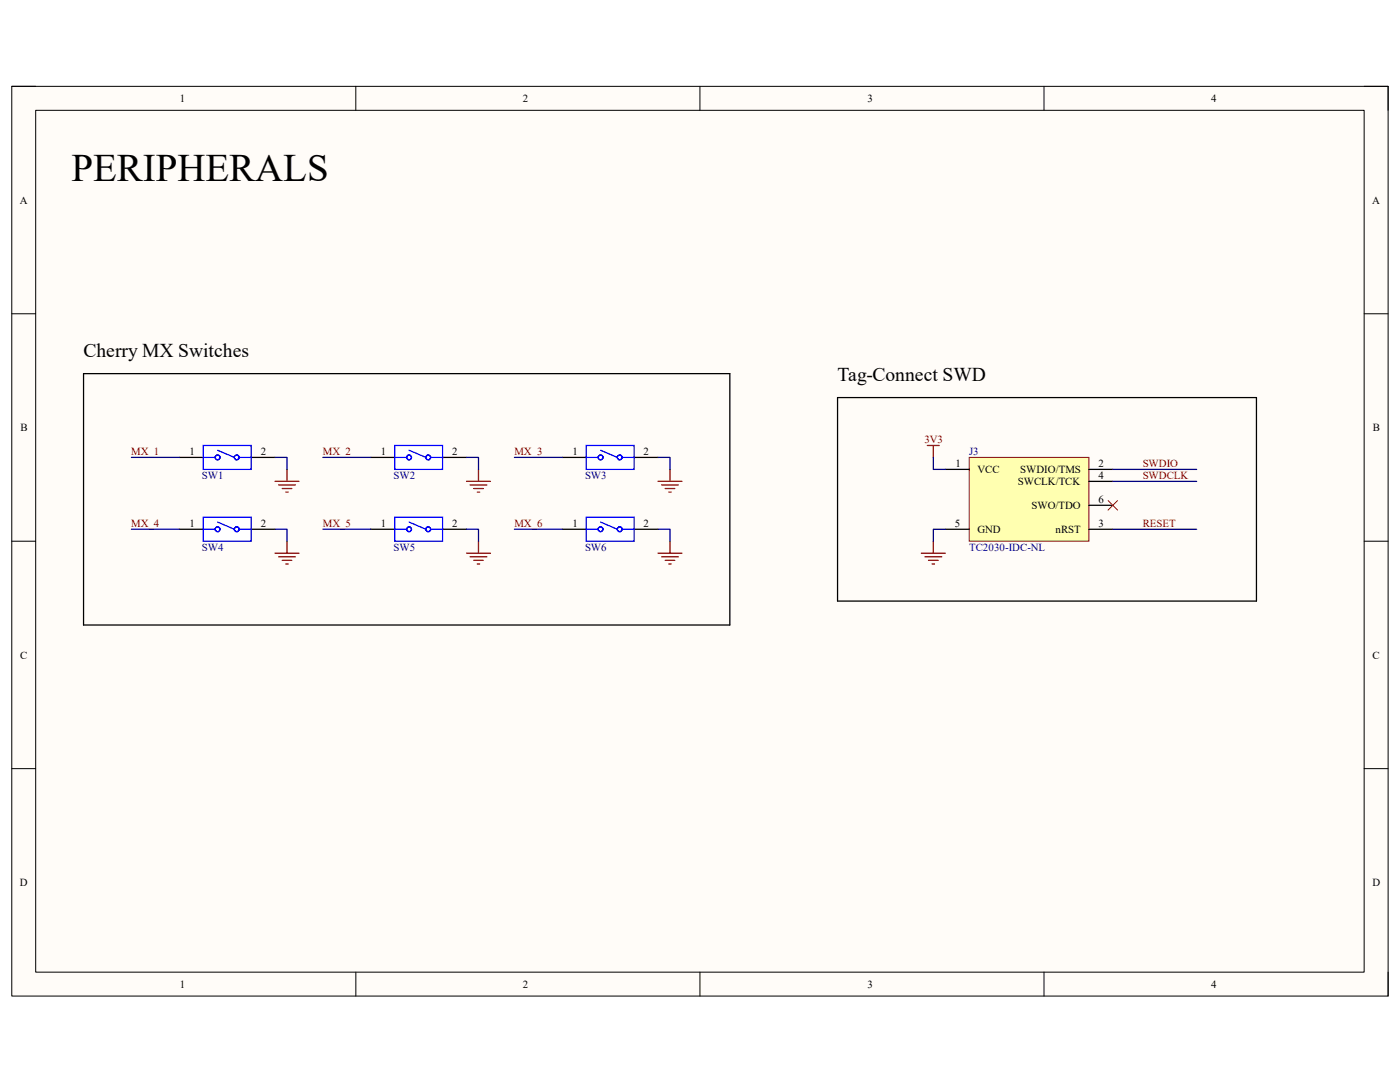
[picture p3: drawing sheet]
<svg xmlns="http://www.w3.org/2000/svg" width="279mm" height="216mm" viewBox="0 0 279 216" stroke-linecap="round" stroke-linejoin="round" font-family="sans-serif">
<path d="M2.3 17.2h274.7v181.6h-274.7z" fill-rule="evenodd" fill="#fffcf8"/>
<path d="M2.3 17.2h274.7v181.6h-274.7z" fill="none" stroke="#000" stroke-width=".2"/>
<path d="M7.1 22h265.1v172h-265.1z" fill-rule="evenodd" fill="#fffcf8"/>
<g fill="none" stroke="#000" stroke-width=".2">
<path d="M2.3 17.2h4.8M71 17.2v4.8M139.7 17.2v4.8M208.4 17.2v4.8M272.2 17.2h4.8v4.8M7.1 22h265.1v172h-265.1zM2.3 62.6h4.8M272.2 62.6h4.8M2.3 108h4.8M272.2 108h4.8M2.3 153.4h4.8M272.2 153.4h4.8"/>
<path d="M71 194v4.8M139.7 194v4.8M208.4 194v4.8M277 194v4.8"/>
</g>
<path d="M193.4 91.3h23.9v16.7h-23.9z" fill-rule="evenodd" fill="#ffffb0"/>
<path d="M193.4 91.3h23.9v16.7h-23.9z" fill="none" stroke="#800000" stroke-width=".2"/>
<path d="M35.8 91.3h4.8M50.1 91.3h4.8M188.6 93.7h4.8M217.3 93.7h4.8M217.3 96.1h4.8M188.6 105.6h4.8M217.3 105.6h4.8M217.3 100.8h4.8" fill="none" stroke="#000" stroke-width=".25"/>
<path d="M185.1 88.9h2.4M186.3 88.9v2.4M54.9 110.4h4.8M55.6 111.1h3.3M56.3 111.8h1.9M57 112.5h.5M57.3 108v2.4M183.9 110.4h4.7M184.6 111.1h3.3M185.3 111.8h1.9M186 112.5h.5M186.3 108v2.4" fill="none" stroke="#800000" stroke-width=".25"/>
<path d="M40.6 88.9h9.5v4.8h-9.5z" fill-rule="evenodd" fill="#fff"/>
<g fill="none" stroke="#00f" stroke-width=".25">
<path d="M40.6 88.9h9.5v4.8h-9.5zM40.6 91.3h2.3M43.4 89.8l3.4 1.5M47.7 91.3h2.4"/>
<circle cx="43.4" cy="91.3" r=".48"/>
<circle cx="47.2" cy="91.3" r=".48"/>
</g>
<path d="M74 91.3h4.8M88.3 91.3h4.8" fill="none" stroke="#000" stroke-width=".25"/>
<path d="M78.8 88.9h9.5v4.8h-9.5z" fill-rule="evenodd" fill="#fff"/>
<g fill="none" stroke="#00f" stroke-width=".25">
<path d="M78.8 88.9h9.5v4.8h-9.5zM78.8 91.3h2.4M81.6 89.8l3.4 1.5M85.9 91.3h2.4"/>
<circle cx="81.6" cy="91.3" r=".48"/>
<circle cx="85.5" cy="91.3" r=".48"/>
</g>
<path d="M112.2 91.3h4.8M126.5 91.3h4.8" fill="none" stroke="#000" stroke-width=".25"/>
<path d="M117 88.9h9.5v4.8h-9.5z" fill-rule="evenodd" fill="#fff"/>
<g fill="none" stroke="#00f" stroke-width=".25">
<path d="M117 88.9h9.5v4.8h-9.5zM117 91.3h2.4M119.9 89.8l3.3 1.5M124.2 91.3h2.3"/>
<circle cx="119.9" cy="91.3" r=".48"/>
<circle cx="123.7" cy="91.3" r=".48"/>
</g>
<path d="M74 105.6h4.8M88.3 105.6h4.8" fill="none" stroke="#000" stroke-width=".25"/>
<path d="M78.8 103.2h9.5v4.8h-9.5z" fill-rule="evenodd" fill="#fff"/>
<g fill="none" stroke="#00f" stroke-width=".25">
<path d="M78.8 103.2h9.5v4.8h-9.5zM78.8 105.6h2.4M81.6 104.2l3.4 1.4M85.9 105.6h2.4"/>
<circle cx="81.6" cy="105.6" r=".48"/>
<circle cx="85.5" cy="105.6" r=".48"/>
</g>
<path d="M35.8 105.6h4.8M50.1 105.6h4.8" fill="none" stroke="#000" stroke-width=".25"/>
<path d="M40.6 103.2h9.5v4.8h-9.5z" fill-rule="evenodd" fill="#fff"/>
<g fill="none" stroke="#00f" stroke-width=".25">
<path d="M40.6 103.2h9.5v4.8h-9.5zM40.6 105.6h2.3M43.4 104.2l3.4 1.4M47.7 105.6h2.4"/>
<circle cx="43.4" cy="105.6" r=".48"/>
<circle cx="47.2" cy="105.6" r=".48"/>
</g>
<path d="M112.2 105.6h4.8M126.5 105.6h4.8" fill="none" stroke="#000" stroke-width=".25"/>
<path d="M117 103.2h9.5v4.8h-9.5z" fill-rule="evenodd" fill="#fff"/>
<g fill="none" stroke="#00f" stroke-width=".25">
<path d="M117 103.2h9.5v4.8h-9.5zM117 105.6h2.4M119.9 104.2l3.3 1.4M124.2 105.6h2.3"/>
<circle cx="119.9" cy="105.6" r=".48"/>
<circle cx="123.7" cy="105.6" r=".48"/>
</g>
<g fill="none" stroke="#800000" stroke-width=".25">
<path d="M54.9 96h4.8M55.6 96.8h3.3M56.3 97.5h1.9M57 98.2h.5M57.3 93.7v2.3M93.1 96h4.8M93.8 96.8h3.4M94.5 97.5h2M95.3 98.2h.4M95.5 93.7v2.3M131.3 96h4.8M132 96.8h3.4"/>
<path d="M132.8 97.5h1.9M133.5 98.2h.4M133.7 93.7v2.3M93.1 110.4h4.8M93.8 111.1h3.4M94.5 111.8h2M95.3 112.5h.4M95.5 108v2.4M131.3 110.4h4.8M132 111.1h3.4M132.8 111.8h1.9M133.5 112.5h.4"/>
<path d="M133.7 108v2.4"/>
</g>
<path d="M221.1 99.9l1.9 1.9M223 99.9l-1.9 1.9" fill="none" stroke="#f00" stroke-width=".2"/>
<g fill="none" stroke="#000080" stroke-width=".25">
<path d="M26.2 91.3h9.6M54.9 91.3h2.4v2.4M64.4 91.3h9.6M93.1 91.3h2.4v2.4M102.7 91.3h9.5M131.3 91.3h2.4v2.4M186.3 91.3v2.4h2.3M222.1 93.7h16.7M222.1 96.1h16.7M26.2 105.6h9.6M54.9 105.6h2.4v2.4M64.4 105.6h9.6"/>
<path d="M93.1 105.6h2.4v2.4M102.7 105.6h9.5M131.3 105.6h2.4v2.4M188.6 105.6h-2.3v2.4M222.1 105.6h16.7"/>
</g>
<path d="M16.7 74.6h129v50.1h-129zM167.2 79.3h83.6v40.6h-83.6z" fill="none" stroke="#000" stroke-width=".25"/>
<text font-size="7.8" x="14.3" y="36.1">PERIPHERALS</text>
<g font-size="3.9">
<text x="16.7" y="71.3">Cherry MX Switches</text>
<text x="167.1" y="76.1">Tag-Connect SWD</text>
</g>
<g font-size="2.2">
<text x="35.9" y="20.4">1</text>
<text x="104.4" y="20.4">2</text>
<text x="173.1" y="20.4">3</text>
<text x="241.7" y="20.4">4</text>
<text x="3.9" y="40.6">A</text>
<text x="273.9" y="40.6">A</text>
<text x="4.1" y="86">B</text>
<text x="274" y="86">B</text>
<text x="37.8" y="90.8">1</text>
<text x="52" y="90.8">2</text>
<text x="76" y="90.8">1</text>
<text x="90.2" y="90.8">2</text>
<text x="114.3" y="90.8">1</text>
<text x="128.4" y="90.8">2</text>
<text x="190.7" y="93.2">1</text>
<text x="195.1" y="94.4">VCC</text>
<text x="203.6" y="94.4">SWDIO/TMS</text>
<text x="219.2" y="93.2">2</text>
<text x="219.2" y="95.6">4</text>
<text x="203.2" y="96.8">SWCLK/TCK</text>
<text x="205.9" y="101.6">SWO/TDO</text>
<text x="219.2" y="100.4">6</text>
<text x="37.8" y="105.2">1</text>
<text x="52" y="105.2">2</text>
<text x="76" y="105.2">1</text>
<text x="90.2" y="105.2">2</text>
<text x="114.3" y="105.2">1</text>
<text x="128.4" y="105.2">2</text>
<text x="190.6" y="105.2">5</text>
<text x="195.1" y="106.3">GND</text>
<text x="210.7" y="106.3">nRST</text>
<text x="219.2" y="105.2">3</text>
<text x="4" y="131.4">C</text>
<text x="273.9" y="131.4">C</text>
<text x="4" y="176.8">D</text>
<text x="273.9" y="176.8">D</text>
<text x="35.9" y="197.1">1</text>
<text x="104.4" y="197.1">2</text>
<text x="173.1" y="197.1">3</text>
<text x="241.7" y="197.1">4</text>
</g>
<g font-size="2.2" fill="#800000">
<text x="184.5" y="88.4">3V3</text>
<text x="26.2" y="90.8">MX_1</text>
<text x="64.4" y="90.8">MX_2</text>
<text x="102.7" y="90.8">MX_3</text>
<text x="228" y="93.2">SWDIO</text>
<text x="228" y="95.6">SWDCLK</text>
<text x="26.2" y="105.2">MX_4</text>
<text x="64.4" y="105.2">MX_5</text>
<text x="102.7" y="105.2">MX_6</text>
<text x="228" y="105.2">RESET</text>
</g>
<g font-size="2.2" fill="#000080">
<text x="40.3" y="95.6">SW1</text>
<text x="78.5" y="95.6">SW2</text>
<text x="116.8" y="95.6">SW3</text>
<text x="193.4" y="90.8">J3</text>
<text x="40.3" y="109.9">SW4</text>
<text x="78.5" y="109.9">SW5</text>
<text x="116.8" y="109.9">SW6</text>
<text x="193.4" y="109.9">TC2030-IDC-NL</text>
</g>
</svg>
